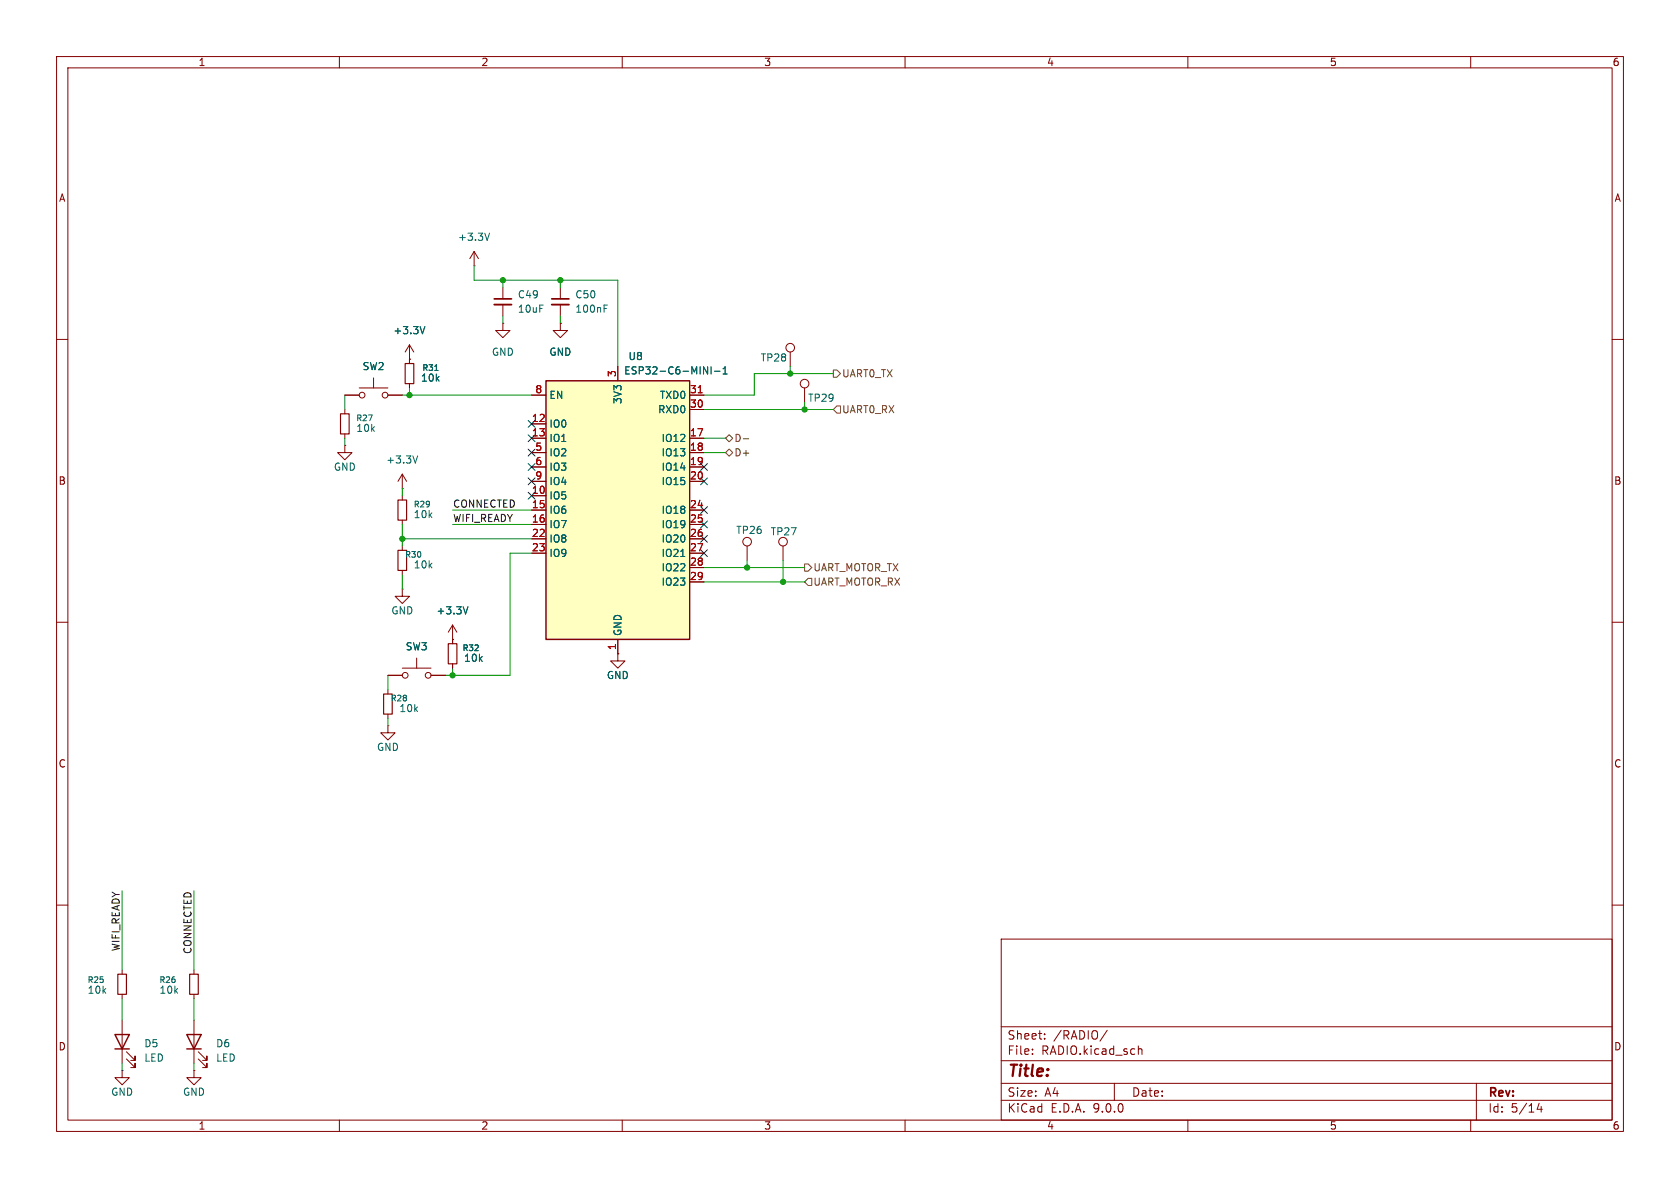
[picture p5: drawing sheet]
<svg xmlns="http://www.w3.org/2000/svg" width="297mm" height="210mm" viewBox="0 0 297 210" stroke-linecap="round" stroke-linejoin="round" font-family="sans-serif">
<g fill="none" stroke="#840000" stroke-width=".18">
<path d="M10 10h277v190h-277zM12 12h273v186h-273zM60 10v2M110 10v2M160 10v2M210 10v2M260 10v2M83.8 47h.1M83.8 44.5l-.7 1.2M83.8 44.5l.8 1.2M83.8 44.5v2.5M88.9 50.8v2"/>
<path d="M88.9 53.8v2.1M10 60h2M61 78.7v1.3h1.2l-1.2 1.3-1.3-1.3h1.3M61 78.7h.1M142.2 68.6v2.5M285 60h2M71.1 86.4h.1M71.1 83.8l-.7 1.3M71.1 83.8l.8 1.3M71.1 83.8v2.6M71.1 96.5v.8M10 110h2"/>
<path d="M68.6 119.4h2.5M71.1 104.1v1.3h1.3l-1.3 1.3-1.3-1.3h1.3M71.1 104.1h.1M71.1 100.8v.8M71.1 118.1h5.1M73.7 116.3v1.8M76.2 119.4h2.5M80 113h.1M80 110.5l-.8 1.3M80 110.5l.8 1.3M80 110.5v2.5M285 110h2"/>
<path d="M68.6 128.3v1.2h1.2l-1.2 1.3-1.3-1.3h1.3M68.6 128.3h.1M68.6 121.9v.8M68.6 126.2v.8M10 160h2M21.6 171.5v.7M21.6 175.8v.7M34.3 171.5v.7M34.3 175.8v.7M177 166h108v32h-108zM285 160h2M60 198v2"/>
<path d="M110 198v2M160 198v2M177 194.5h108M177 191.5h108M177 187.5h108M177 181.5h108M182.5 186.3v.1M182.5 185.5v.1M184.7 183.6v.1M184.7 182.8v.1M195.7 182.1l-1.2 2M197 191.5v3"/>
<path d="M201.2 184.9v1.5M201.2 185.5l.3-.1 .3 .1 .1 .9M210 198v2M260 198v2M261 191.5v6.5M272.1 195l-.4 1.1h1M272.5 195.6v1"/>
<circle cx="142.2" cy="67.8" r=".76"/>
<circle cx="71.6" cy="119.4" r=".51"/>
<circle cx="75.7" cy="119.4" r=".51"/>
</g>
<path d="M87.4 52.8h3" fill="none" stroke="#840000" stroke-width=".3"/>
<path d="M87.4 53.8h3" fill="none" stroke="#840000" stroke-width=".33"/>
<path d="M70.4 97.3h1.5v3.5h-1.5zM67.8 122.7h1.5v3.5h-1.5zM20.8 172.2h1.6v3.6h-1.6zM33.5 172.2h1.6v3.6h-1.6z" fill="none" stroke="#840000" stroke-width=".2"/>
<path d="M86.5 41.2l-.4 1.3M73.8 80.6l-.4 1.3M82.7 107.3l-.4 1.2" fill="none" stroke="#006464" stroke-width=".18"/>
<path d="M96.5 67.3h25.4v45.7h-25.4z" fill="#ffffc2"/>
<path d="M96.5 67.3h25.4v45.7h-25.4zM20.3 182.9h2.6l-1.3 2.5zM20.3 185.4h2.6M33 182.9h2.6l-1.3 2.5zM33 185.4h2.6" fill="none" stroke="#840000" stroke-width=".25"/>
<g fill="none" stroke="#840000" stroke-width=".18">
<path d="M88.9 57.2v1.2h1.3l-1.3 1.3-1.3-1.3h1.3M88.9 57.2h.1M99.1 57.2v1.2h1.2l-1.2 1.3-1.3-1.3h1.3M99.1 57.2h.1M99.1 50.8v2M99.1 53.8v2.1M61 69.9h2.5M61 72.4v.8M61 76.7v.8M63.5 68.6h5.1M66 66.8v1.8M68.6 69.9h2.5"/>
<path d="M72.4 63.5h.1M72.4 61v3.3M72.4 67.8v.8M72.4 61l-.8 1.2M72.4 61l.8 1.2M94 69.9h2.5M94 74.9h2.5M94 77.5h2.5M109.2 64.8v2.5M121.9 69.9h2.6M121.9 77.5h2.6M121.9 72.4h2.6"/>
<path d="M139.7 62.2v2.6M71.1 87.6v.8M71.1 91.9v.8M94 80h2.5M94 82.6h2.5M94 85.1h2.5M94 87.6h2.5M94 90.2h2.5M94 92.7h2.5M94 95.3h2.5M94 97.8h2.5M121.9 80h2.6"/>
<path d="M121.9 82.6h2.6M121.9 85.1h2.6M121.9 90.2h2.6M121.9 92.7h2.6M121.9 95.3h2.6M121.9 97.8h2.6M132.1 96.5v2.6M138.4 96.5v2.6M68.6 119.4h2.5M76.2 119.4h2.5M80 113h.1M80 113v.8"/>
<path d="M80 117.3v.8M109.2 115.6v1.2h1.3l-1.3 1.3-1.3-1.3h1.3M109.2 115.6h.1M109.2 113v2.6M121.9 100.3h2.6M121.9 102.9h2.6M21.6 189.2v1.3h1.3l-1.3 1.3-1.3-1.3h1.3M21.6 189.2h.1M21.6 180.3v7.7M22.4 187.2l1.5 1.5v-.7v.7h-.8M22.4 185.9l1.5 1.6v-.8v.8h-.8M34.3 189.2v1.3h1.3l-1.3 1.3-1.3-1.3h1.3"/>
<path d="M34.3 189.2h.1M34.3 180.3v7.7M35.1 187.2l1.5 1.5v-.7v.7h-.8M35.1 185.9l1.5 1.6v-.8v.8h-.8"/>
<circle cx="64" cy="69.9" r=".51"/>
<circle cx="68.1" cy="69.9" r=".51"/>
<circle cx="139.7" cy="61.5" r=".76"/>
<circle cx="132.1" cy="95.8" r=".76"/>
<circle cx="138.4" cy="95.8" r=".76"/>
</g>
<path d="M123.4 69.4h.8" fill="none" stroke="#a90000" stroke-width=".18"/>
<path d="M75.1 57.7l-.4 1.3M106.8 54.5h.4M106.8 53.9h.6M76.9 65.5h.5M124.4 64.8l.7 1.3v-1.3M125.7 64.8v1.3M126.3 65.6h1M127.8 66.1h.8M127.8 65.2l.4-.4v1.3M120.3 98.4h.8M82.7 107.3l-.4 1.2" fill="none" stroke="#006464" stroke-width=".18"/>
<path d="M60.2 73.2h1.5v3.5h-1.5zM71.6 64.3h1.6v3.5h-1.6zM70.4 88.4h1.5v3.5h-1.5zM79.2 113.8h1.6v3.5h-1.6z" fill="none" stroke="#840000" stroke-width=".2"/>
<path d="M97.5 52.8h3.1" fill="none" stroke="#840000" stroke-width=".3"/>
<path d="M97.5 53.8h3.1" fill="none" stroke="#840000" stroke-width=".33"/>
<path d="M128.3 77.5l.6-.7 .6 .7-.6 .6zM131.4 77.6h1M147.3 65.4h.7l.6 .6-.6 .7h-.7zM148 71.8h.6v1.2h-.6l-.7-.6zM128.3 80l.6-.6 .6 .6-.6 .6zM142.2 99.7h.7l.6 .6-.6 .7h-.7zM142.9 102.2h.6v1.3h-.6l-.7-.6z" fill="none" stroke="#725600" stroke-width=".18"/>
<g fill="none" stroke="#009600" stroke-width=".18">
<path d="M83.8 47v2.5h25.4v15.3M88.9 49.5v1.3M88.9 55.9v1.3M99.1 49.5v1.3M99.1 55.9v1.3M61 69.9v2.5M61 77.5v1.2M71.1 69.9h22.9M72.4 68.6v1.3M124.5 77.5h3.8M124.5 72.4h22.8M139.7 64.8v1.2"/>
<path d="M142.2 71.1v1.3M147.3 66h-14v3.9h-8.8M71.1 86.4v1.2M71.1 92.7v3.8M71.1 95.3h22.9M80 92.7h14M80 90.2h14M94 97.8h-3.8v21.6h-11.5M124.5 80h3.8M132.1 99.1v1.2M138.4 99.1v3.8M68.6 119.4v2.5"/>
<path d="M71.1 101.6v2.5M80 118.1v1.3M124.5 102.9h17.7M124.5 100.3h17.7M68.6 127v1.3M21.6 157.5v14M34.3 157.5v14M21.6 176.5v3.8M34.3 176.5v3.8M21.6 188v1.2M34.3 188v1.2"/>
</g>
<g fill="none" stroke="#000084" stroke-width=".18">
<path d="M93.4 74.3l1.2 1.2M93.4 76.9l1.2 1.2M93.4 79.4l1.2 1.2M94.6 74.3l-1.2 1.2M94.6 76.9l-1.2 1.2M94.6 79.4l-1.2 1.2M93.4 87l1.2 1.2M93.4 81.9l1.2 1.3M93.4 84.5l1.2 1.2M94.6 87l-1.2 1.2M94.6 81.9l-1.2 1.3M94.6 84.5l-1.2 1.2"/>
<path d="M123.9 84.5l1.2 1.2M123.9 81.9l1.2 1.3M123.9 89.6l1.2 1.2M123.9 97.2l1.2 1.2M123.9 94.6l1.2 1.3M123.9 92.1l1.2 1.2M125.1 84.5l-1.2 1.2M125.1 81.9l-1.2 1.3M125.1 89.6l-1.2 1.2M125.1 97.2l-1.2 1.2M125.1 94.6l-1.2 1.3M125.1 92.1l-1.2 1.2"/>
</g>
<g fill="#009600" stroke="#009600" stroke-width=".18">
<circle cx="72.4" cy="69.9" r=".46"/>
<circle cx="71.1" cy="95.3" r=".46"/>
<circle cx="132.1" cy="100.3" r=".46"/>
<circle cx="138.4" cy="102.9" r=".46"/>
<circle cx="80" cy="119.4" r=".46"/>
<circle cx="99.1" cy="49.5" r=".46"/>
<circle cx="142.2" cy="72.4" r=".46"/>
<circle cx="139.7" cy="66" r=".46"/>
<circle cx="88.9" cy="49.5" r=".46"/>
</g>
<text font-size="2.8" fill="#840000" x="178" y="190.9">Title:</text>
<g font-size="2.1" fill="#840000">
<text x="178" y="184">Sheet:</text>
<text x="186.2" y="184">/RADIO/</text>
<text x="178" y="186.7">File:</text>
<text x="184.1" y="186.7">RADIO.kicad_sch</text>
<text x="178" y="196.9">KiCad</text>
<text x="178" y="194.1">Size:</text>
<text x="184.7" y="194.1">A4</text>
<text x="185.7" y="196.9">E.D.A.</text>
<text x="193.3" y="196.9">9.0.0</text>
<text x="200" y="194.1">Date:</text>
<text x="263" y="194.3">Rev:</text>
<text x="263" y="196.9">Id:</text>
<text x="267.1" y="196.9">5/14</text>
</g>
<g font-size="1.8" fill="#840000">
<text x="35" y="11.9">1</text>
<text x="85" y="11.9">2</text>
<text x="135" y="11.9">3</text>
<text x="185" y="11.9">4</text>
<text x="235" y="11.9">5</text>
<text x="285" y="11.9">6</text>
<text x="10.3" y="35.9">A</text>
<text x="285.3" y="35.9">A</text>
<text x="10.3" y="85.9">B</text>
<text x="285.3" y="85.9">B</text>
<text x="10.3" y="135.9">C</text>
<text x="285.3" y="135.9">C</text>
<text x="10.3" y="185.9">D</text>
<text x="285.3" y="185.9">D</text>
<text x="35" y="199.9">1</text>
<text x="85" y="199.9">2</text>
<text x="135" y="199.9">3</text>
<text x="185" y="199.9">4</text>
<text x="235" y="199.9">5</text>
<text x="285" y="199.9">6</text>
</g>
<g font-size="1.8" fill="#006464">
<text x="80.9" y="42.8">+3.3V</text>
<text x="91.4" y="52.9">C49</text>
<text x="101.6" y="52.9">C50</text>
<text x="69.4" y="59.3">+3.3V</text>
<text x="91.4" y="55.5">10uF</text>
<text x="101.6" y="55.5">100nF</text>
<text x="64" y="65.6">SW2</text>
<text x="86.9" y="63.1">GND</text>
<text x="97" y="63.1">GND</text>
<text x="111" y="63.9">U8</text>
<text x="134.4" y="64.1">TP28</text>
<text x="74.3" y="67.7">10k</text>
<text x="97" y="70.7">EN</text>
<text x="110.1" y="71.5" transform="rotate(-90 110.1 71.5)">3V3</text>
<text x="110.2" y="66.4">ESP32-C6-MINI-1</text>
<text x="116.6" y="70.7">TXD0</text>
<text x="142.8" y="71.2">TP29</text>
<text x="62.9" y="76.6">10k</text>
<text x="97" y="75.8">IO0</text>
<text x="116.2" y="73.3">RXD0</text>
<text x="58.9" y="83.4">GND</text>
<text x="68.2" y="82.1">+3.3V</text>
<text x="97" y="78.3">IO1</text>
<text x="97" y="80.9">IO2</text>
<text x="97" y="83.4">IO3</text>
<text x="116.9" y="78.3">IO12</text>
<text x="116.9" y="80.9">IO13</text>
<text x="116.9" y="83.4">IO14</text>
<text x="97" y="86">IO4</text>
<text x="97" y="88.5">IO5</text>
<text x="116.9" y="86">IO15</text>
<text x="73" y="91.8">10k</text>
<text x="97" y="91">IO6</text>
<text x="97" y="93.6">IO7</text>
<text x="116.9" y="91">IO18</text>
<text x="116.9" y="93.6">IO19</text>
<text x="130.1" y="94.6">TP26</text>
<text x="136.2" y="94.8">TP27</text>
<text x="73" y="100.7">10k</text>
<text x="97" y="96.1">IO8</text>
<text x="97" y="98.7">IO9</text>
<text x="116.9" y="96.1">IO20</text>
<text x="116.9" y="98.7">IO21</text>
<text x="116.9" y="101.2">IO22</text>
<text x="116.9" y="103.7">IO23</text>
<text x="69.1" y="108.8">GND</text>
<text x="77.1" y="108.8">+3.3V</text>
<text x="110.1" y="112.5" transform="rotate(-90 110.1 112.5)">GND</text>
<text x="71.6" y="115.2">SW3</text>
<text x="81.9" y="117.2">10k</text>
<text x="107.2" y="120.2">GND</text>
<text x="70.5" y="126.1">10k</text>
<text x="66.5" y="132.9">GND</text>
<text x="15.4" y="175.9">10k</text>
<text x="28.1" y="175.9">10k</text>
<text x="25.4" y="185.3">D5</text>
<text x="38.1" y="185.3">D6</text>
<text x="25.4" y="187.9">LED</text>
<text x="38.1" y="187.9">LED</text>
<text x="19.6" y="193.9">GND</text>
<text x="32.3" y="193.9">GND</text>
</g>
<g font-size="1.8" fill="#a90000">
<text x="94.5" y="69.6">8</text>
<text x="109" y="66.7" transform="rotate(-90 109 66.7)">3</text>
<text x="121.9" y="69.6">31</text>
<text x="93.9" y="74.7">12</text>
<text x="93.9" y="77.2">13</text>
<text x="121.9" y="72.1">30</text>
<text x="121.9" y="77.2">17</text>
<text x="94.5" y="79.8">5</text>
<text x="94.5" y="82.3">6</text>
<text x="121.9" y="79.8">18</text>
<text x="121.9" y="82.3">19</text>
<text x="93.9" y="87.4">10</text>
<text x="93.9" y="89.9">15</text>
<text x="94.5" y="84.8">9</text>
<text x="121.9" y="84.8">20</text>
<text x="121.9" y="89.9">24</text>
<text x="93.9" y="92.5">16</text>
<text x="93.9" y="95">22</text>
<text x="121.9" y="92.5">25</text>
<text x="121.9" y="95">26</text>
<text x="93.9" y="97.5">23</text>
<text x="121.9" y="97.5">27</text>
<text x="121.9" y="100.1">28</text>
<text x="121.9" y="102.6">29</text>
<text x="109" y="115" transform="rotate(-90 109 115)">1</text>
</g>
<g font-size="1.8" fill="#725600">
<text x="148.8" y="66.9">UART0_TX</text>
<text x="148.8" y="73.3">UART0_RX</text>
<text x="129.7" y="80.9">D+</text>
<text x="129.7" y="78.3">D-</text>
<text x="143.7" y="101.2">UART_MOTOR_TX</text>
<text x="143.7" y="103.7">UART_MOTOR_RX</text>
</g>
<g font-size="1.8" fill="#0f0f0f">
<text x="80" y="89.8">CONNECTED</text>
<text x="80" y="92.4">WIFI_READY</text>
<text x="21.2" y="168.3" transform="rotate(-90 21.2 168.3)">WIFI_READY</text>
<text x="33.9" y="168.8" transform="rotate(-90 33.9 168.8)">CONNECTED</text>
</g>
<g font-size="1.4" fill="#006464">
<text x="74.6" y="65.8">R31</text>
<text x="62.9" y="74.7">R27</text>
<text x="73" y="89.9">R29</text>
<text x="71.5" y="98.8">R30</text>
<text x="81.7" y="115.3">R32</text>
<text x="69" y="124.2">R28</text>
<text x="15.4" y="174">R25</text>
<text x="28.1" y="174">R26</text>
</g>
</svg>
